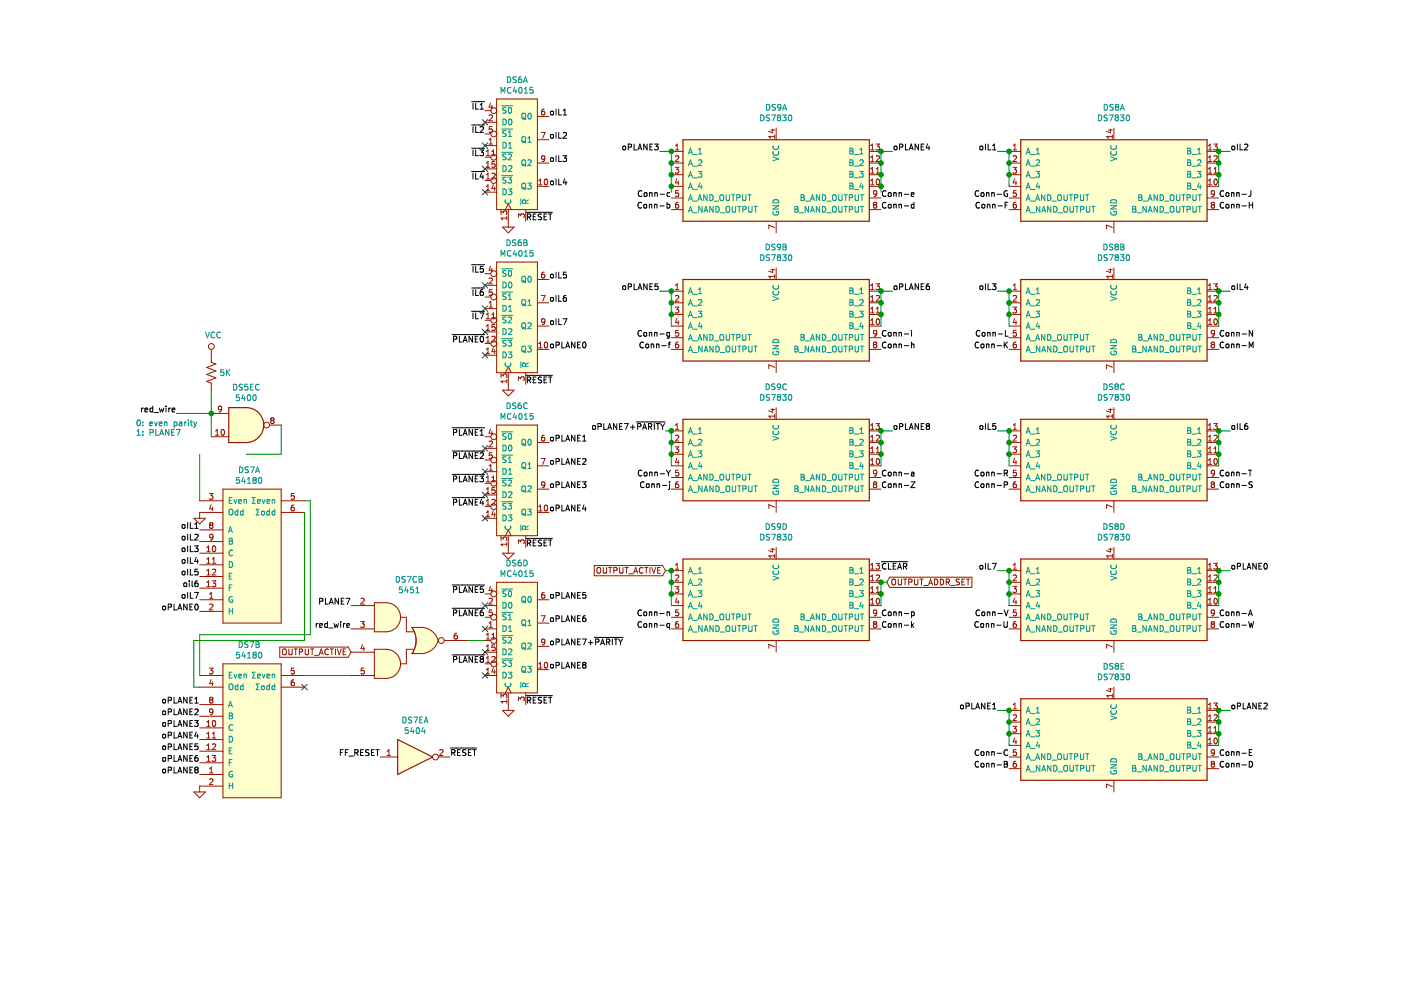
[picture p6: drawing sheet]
EESchema Schematic File Version 4
LIBS:schematic-cache
EELAYER 26 0
EELAYER END
$Descr USLetter 11000 8500
encoding utf-8
Sheet 6 9
Title ""
Date ""
Rev ""
Comp ""
Comment1 ""
Comment2 ""
Comment3 ""
Comment4 ""
$EndDescr
$Comp
L Interface_LineDriver:DS7830 DS8A
U 1 1
P 9050 1500
F 0 "DS8A" H 9050 2078 50  0000 C CNN
F 1 "DS7830" H 9050 1987 50  0000 C CNN
F 2 "Package_DIP:DIP-14_W7.62mm" H 9050 900 50  0001 C CNN
F 3 "http://pdf1.alldatasheet.com/datasheet-pdf/view/8473/NSC/DS7830J.html" H 7450 1700 50  0001 C CNN
	1    9050 1500
	1    0    0    -1  
$EndComp
$Comp
L Interface_LineDriver:DS7830 DS8B
U 1 1
P 9050 2700
F 0 "DS8B" H 9050 3278 50  0000 C CNN
F 1 "DS7830" H 9050 3187 50  0000 C CNN
F 2 "Package_DIP:DIP-14_W7.62mm" H 9050 2100 50  0001 C CNN
F 3 "http://pdf1.alldatasheet.com/datasheet-pdf/view/8473/NSC/DS7830J.html" H 7450 2900 50  0001 C CNN
	1    9050 2700
	1    0    0    -1  
$EndComp
$Comp
L Interface_LineDriver:DS7830 DS8C
U 1 1
P 9050 3900
F 0 "DS8C" H 9050 4478 50  0000 C CNN
F 1 "DS7830" H 9050 4387 50  0000 C CNN
F 2 "Package_DIP:DIP-14_W7.62mm" H 9050 3300 50  0001 C CNN
F 3 "http://pdf1.alldatasheet.com/datasheet-pdf/view/8473/NSC/DS7830J.html" H 7450 4100 50  0001 C CNN
	1    9050 3900
	1    0    0    -1  
$EndComp
$Comp
L Interface_LineDriver:DS7830 DS8D
U 1 1
P 9050 5100
F 0 "DS8D" H 9050 5678 50  0000 C CNN
F 1 "DS7830" H 9050 5587 50  0000 C CNN
F 2 "Package_DIP:DIP-14_W7.62mm" H 9050 4500 50  0001 C CNN
F 3 "http://pdf1.alldatasheet.com/datasheet-pdf/view/8473/NSC/DS7830J.html" H 7450 5300 50  0001 C CNN
	1    9050 5100
	1    0    0    -1  
$EndComp
$Comp
L Interface_LineDriver:DS7830 DS8E
U 1 1
P 9050 6300
F 0 "DS8E" H 9050 6878 50  0000 C CNN
F 1 "DS7830" H 9050 6787 50  0000 C CNN
F 2 "Package_DIP:DIP-14_W7.62mm" H 9050 5700 50  0001 C CNN
F 3 "http://pdf1.alldatasheet.com/datasheet-pdf/view/8473/NSC/DS7830J.html" H 7450 6500 50  0001 C CNN
	1    9050 6300
	1    0    0    -1  
$EndComp
$Comp
L Interface_LineDriver:DS7830 DS9A
U 1 1
P 6150 1500
F 0 "DS9A" H 6150 2078 50  0000 C CNN
F 1 "DS7830" H 6150 1987 50  0000 C CNN
F 2 "Package_DIP:DIP-14_W7.62mm" H 6150 900 50  0001 C CNN
F 3 "http://pdf1.alldatasheet.com/datasheet-pdf/view/8473/NSC/DS7830J.html" H 4550 1700 50  0001 C CNN
	1    6150 1500
	1    0    0    -1  
$EndComp
$Comp
L Interface_LineDriver:DS7830 DS9B
U 1 1
P 6150 2700
F 0 "DS9B" H 6150 3278 50  0000 C CNN
F 1 "DS7830" H 6150 3187 50  0000 C CNN
F 2 "Package_DIP:DIP-14_W7.62mm" H 6150 2100 50  0001 C CNN
F 3 "http://pdf1.alldatasheet.com/datasheet-pdf/view/8473/NSC/DS7830J.html" H 4550 2900 50  0001 C CNN
	1    6150 2700
	1    0    0    -1  
$EndComp
$Comp
L Interface_LineDriver:DS7830 DS9C
U 1 1
P 6150 3900
F 0 "DS9C" H 6150 4478 50  0000 C CNN
F 1 "DS7830" H 6150 4387 50  0000 C CNN
F 2 "Package_DIP:DIP-14_W7.62mm" H 6150 3300 50  0001 C CNN
F 3 "http://pdf1.alldatasheet.com/datasheet-pdf/view/8473/NSC/DS7830J.html" H 4550 4100 50  0001 C CNN
	1    6150 3900
	1    0    0    -1  
$EndComp
$Comp
L Interface_LineDriver:DS7830 DS9D
U 1 1
P 6150 5100
F 0 "DS9D" H 6150 5678 50  0000 C CNN
F 1 "DS7830" H 6150 5587 50  0000 C CNN
F 2 "Package_DIP:DIP-14_W7.62mm" H 6150 4500 50  0001 C CNN
F 3 "http://pdf1.alldatasheet.com/datasheet-pdf/view/8473/NSC/DS7830J.html" H 4550 5300 50  0001 C CNN
	1    6150 5100
	1    0    0    -1  
$EndComp
Wire Wire Line
	8050 1300 8150 1300
Wire Wire Line
	8050 2500 8150 2500
Wire Wire Line
	8050 3700 8150 3700
Wire Wire Line
	8050 4900 8150 4900
Wire Wire Line
	8050 6100 8150 6100
Wire Wire Line
	10050 4900 9950 4900
Wire Wire Line
	10050 3700 9950 3700
Wire Wire Line
	9950 6100 10050 6100
Wire Wire Line
	9950 2500 10050 2500
Wire Wire Line
	10050 1300 9950 1300
Wire Wire Line
	7150 1300 7050 1300
Wire Wire Line
	5150 1300 5250 1300
Wire Wire Line
	5150 2500 5250 2500
Text Label 5250 1700 2    50   ~ 0
Conn-c
Text Label 5250 1800 2    50   ~ 0
Conn-b
Text Label 7050 1800 0    50   ~ 0
Conn-d
Text Label 7050 1700 0    50   ~ 0
Conn-e
Text Label 5250 3000 2    50   ~ 0
Conn-f
Text Label 5250 2900 2    50   ~ 0
Conn-g
Text Label 7050 3000 0    50   ~ 0
Conn-h
Text Label 7050 2900 0    50   ~ 0
Conn-i
Text Label 5250 4200 2    50   ~ 0
Conn-j
Text Label 5250 4100 2    50   ~ 0
Conn-Y
Text Label 7050 4200 0    50   ~ 0
Conn-Z
Text Label 7050 4100 0    50   ~ 0
Conn-a
Text Label 5250 5400 2    50   ~ 0
Conn-q
Text Label 5250 5300 2    50   ~ 0
Conn-n
Text Label 7050 5400 0    50   ~ 0
Conn-k
Text Label 7050 5300 0    50   ~ 0
Conn-p
Text Label 8150 1700 2    50   ~ 0
Conn-G
Text Label 8150 1800 2    50   ~ 0
Conn-F
Text Label 8150 2900 2    50   ~ 0
Conn-L
Text Label 8150 3000 2    50   ~ 0
Conn-K
Text Label 8150 4100 2    50   ~ 0
Conn-R
Text Label 8150 4200 2    50   ~ 0
Conn-P
Text Label 8150 5300 2    50   ~ 0
Conn-V
Text Label 8150 5400 2    50   ~ 0
Conn-U
Text Label 8150 6500 2    50   ~ 0
Conn-C
Text Label 8150 6600 2    50   ~ 0
Conn-B
Text Label 9950 1700 0    50   ~ 0
Conn-J
Text Label 9950 1800 0    50   ~ 0
Conn-H
Text Label 9950 2900 0    50   ~ 0
Conn-N
Text Label 9950 3000 0    50   ~ 0
Conn-M
Text Label 9950 4100 0    50   ~ 0
Conn-T
Text Label 9950 4200 0    50   ~ 0
Conn-S
Text Label 9950 5300 0    50   ~ 0
Conn-A
Text Label 9950 5400 0    50   ~ 0
Conn-W
Text Label 9950 6500 0    50   ~ 0
Conn-E
Text Label 9950 6600 0    50   ~ 0
Conn-D
Wire Wire Line
	7150 2500 7050 2500
Wire Wire Line
	7150 3700 7050 3700
Wire Wire Line
	5200 4900 5250 4900
Wire Wire Line
	5200 3700 5250 3700
Text GLabel 7100 5000 2    50   Input ~ 0
OUTPUT_ADDR_SET
Wire Wire Line
	8150 1300 8150 1400
Wire Wire Line
	8150 2500 8150 2600
Wire Wire Line
	8150 3700 8150 3800
Wire Wire Line
	8150 4900 8150 5000
Wire Wire Line
	8150 6100 8150 6200
Wire Wire Line
	9950 6100 9950 6200
Wire Wire Line
	9950 4900 9950 5000
Wire Wire Line
	9950 3700 9950 3800
Wire Wire Line
	9950 2500 9950 2600
Wire Wire Line
	9950 1300 9950 1400
Wire Wire Line
	5250 2500 5250 2600
Wire Wire Line
	7050 2500 7050 2600
Wire Wire Line
	7050 3800 7050 3900
Wire Wire Line
	5250 4900 5250 5000
Wire Wire Line
	5250 3700 5250 3800
Wire Wire Line
	7050 1300 7050 1400
Wire Wire Line
	5250 1300 5250 1400
$Comp
L schematic-rescue:MC4015-ken-library DS6A
U 1 1
P 3950 1150
F 0 "DS6A" H 3925 1615 50  0000 C CNN
F 1 "MC4015" H 3925 1524 50  0000 C CNN
F 2 "" H 3900 1500 50  0001 C CNN
F 3 "" H 3900 1500 50  0001 C CNN
	1    3950 1150
	1    0    0    -1  
$EndComp
$Comp
L schematic-rescue:MC4015-ken-library DS6B
U 1 1
P 3950 2550
F 0 "DS6B" H 3925 3015 50  0000 C CNN
F 1 "MC4015" H 3925 2924 50  0000 C CNN
F 2 "" H 3900 2900 50  0001 C CNN
F 3 "" H 3900 2900 50  0001 C CNN
	1    3950 2550
	1    0    0    -1  
$EndComp
$Comp
L schematic-rescue:MC4015-ken-library DS6C
U 1 1
P 3950 3950
F 0 "DS6C" H 3925 4415 50  0000 C CNN
F 1 "MC4015" H 3925 4324 50  0000 C CNN
F 2 "" H 3900 4300 50  0001 C CNN
F 3 "" H 3900 4300 50  0001 C CNN
	1    3950 3950
	1    0    0    -1  
$EndComp
$Comp
L schematic-rescue:MC4015-ken-library DS6D
U 1 1
P 3950 5300
F 0 "DS6D" H 3925 5765 50  0000 C CNN
F 1 "MC4015" H 3925 5674 50  0000 C CNN
F 2 "" H 3900 5650 50  0001 C CNN
F 3 "" H 3900 5650 50  0001 C CNN
	1    3950 5300
	1    0    0    -1  
$EndComp
NoConn ~ 3650 1050
NoConn ~ 3650 1250
NoConn ~ 3650 1450
NoConn ~ 3650 1650
NoConn ~ 3650 2450
NoConn ~ 3650 2650
NoConn ~ 3650 2850
NoConn ~ 3650 3050
NoConn ~ 3650 3850
NoConn ~ 3650 4050
NoConn ~ 3650 4250
NoConn ~ 3650 4450
NoConn ~ 3650 5200
NoConn ~ 3650 5400
NoConn ~ 3650 5600
NoConn ~ 3650 5800
$Comp
L power:GND #PWR?
U 1 1
P 3850 6050
F 0 "#PWR?" H 3850 5800 50  0001 C CNN
F 1 "GND" H 3855 5877 50  0001 C CNN
F 2 "" H 3850 6050 50  0001 C CNN
F 3 "" H 3850 6050 50  0001 C CNN
	1    3850 6050
	1    0    0    -1  
$EndComp
$Comp
L power:GND #PWR?
U 1 1
P 3850 4700
F 0 "#PWR?" H 3850 4450 50  0001 C CNN
F 1 "GND" H 3855 4527 50  0001 C CNN
F 2 "" H 3850 4700 50  0001 C CNN
F 3 "" H 3850 4700 50  0001 C CNN
	1    3850 4700
	1    0    0    -1  
$EndComp
$Comp
L power:GND #PWR?
U 1 1
P 3850 3300
F 0 "#PWR?" H 3850 3050 50  0001 C CNN
F 1 "GND" H 3855 3127 50  0001 C CNN
F 2 "" H 3850 3300 50  0001 C CNN
F 3 "" H 3850 3300 50  0001 C CNN
	1    3850 3300
	1    0    0    -1  
$EndComp
$Comp
L power:GND #PWR?
U 1 1
P 3850 1900
F 0 "#PWR?" H 3850 1650 50  0001 C CNN
F 1 "GND" H 3855 1727 50  0001 C CNN
F 2 "" H 3850 1900 50  0001 C CNN
F 3 "" H 3850 1900 50  0001 C CNN
	1    3850 1900
	1    0    0    -1  
$EndComp
Text Label 4000 1900 0    50   ~ 0
~RESET~
Text Label 4000 3300 0    50   ~ 0
~RESET~
Text Label 4000 4700 0    50   ~ 0
~RESET~
Text Label 4000 6050 0    50   ~ 0
~RESET~
Text Label 3650 950  2    50   ~ 0
~IL1~
Text Label 3650 1150 2    50   ~ 0
~IL2~
Text Label 3650 1350 2    50   ~ 0
~IL3~
Text Label 3650 1550 2    50   ~ 0
~IL4~
Text Label 3650 2350 2    50   ~ 0
~IL5~
Text Label 3650 2550 2    50   ~ 0
~IL6~
Text Label 3650 2750 2    50   ~ 0
~IL7~
Text Label 3650 2950 2    50   ~ 0
~PLANE0~
Text Label 3650 3750 2    50   ~ 0
~PLANE1~
Text Label 3650 3950 2    50   ~ 0
~PLANE2~
Text Label 3650 4150 2    50   ~ 0
~PLANE3~
Text Label 3650 4350 2    50   ~ 0
~PLANE4~
Text Label 3650 5100 2    50   ~ 0
~PLANE5~
Text Label 3650 5300 2    50   ~ 0
~PLANE6~
Text Label 3650 5700 2    50   ~ 0
~PLANE8~
Text Label 4200 1000 0    50   ~ 0
oIL1
Text Label 4200 1200 0    50   ~ 0
oIL2
Text Label 4200 1400 0    50   ~ 0
oIL3
Text Label 4200 1600 0    50   ~ 0
oIL4
Text Label 4200 2400 0    50   ~ 0
oIL5
Text Label 4200 2600 0    50   ~ 0
oIL6
Text Label 4200 2800 0    50   ~ 0
oIL7
Text Label 4200 3000 0    50   ~ 0
oPLANE0
Text Label 4200 3800 0    50   ~ 0
oPLANE1
Text Label 4200 4000 0    50   ~ 0
oPLANE2
Text Label 4200 4200 0    50   ~ 0
oPLANE3
Text Label 4200 4400 0    50   ~ 0
oPLANE4
Text Label 4200 5150 0    50   ~ 0
oPLANE5
Text Label 4200 5350 0    50   ~ 0
oPLANE6
Text Label 4200 5550 0    50   ~ 0
oPLANE7+~PARITY~
Text Label 4200 5750 0    50   ~ 0
oPLANE8
Wire Wire Line
	2150 4300 2100 4300
Text Label 1200 4550 2    50   ~ 0
oIL1
Text Label 1200 4650 2    50   ~ 0
oIL2
Text Label 1200 4750 2    50   ~ 0
oIL3
Text Label 1200 4850 2    50   ~ 0
oIL4
Text Label 1200 4950 2    50   ~ 0
oIL5
Text Label 1200 5050 2    50   ~ 0
oil6
Text Label 1200 5150 2    50   ~ 0
oIL7
Text Label 1200 5250 2    50   ~ 0
oPLANE0
Text Label 1200 6050 2    50   ~ 0
oPLANE1
Text Label 1200 6150 2    50   ~ 0
oPLANE2
Text Label 1200 6250 2    50   ~ 0
oPLANE3
Text Label 1200 6350 2    50   ~ 0
oPLANE4
Text Label 1200 6450 2    50   ~ 0
oPLANE5
Text Label 1200 6550 2    50   ~ 0
oPLANE6
Text Label 1200 6650 2    50   ~ 0
oPLANE8
NoConn ~ 2100 5900
$Comp
L power:GND #PWR?
U 1 1
P 1200 4400
F 0 "#PWR?" H 1200 4150 50  0001 C CNN
F 1 "GND" H 1205 4227 50  0001 C CNN
F 2 "" H 1200 4400 50  0001 C CNN
F 3 "" H 1200 4400 50  0001 C CNN
	1    1200 4400
	1    0    0    -1  
$EndComp
$Comp
L 74xx:74LS00 DS5E
U 3 1
P 1600 3650
F 0 "DS5E" H 1600 3975 50  0000 C CNN
F 1 "5400" H 1600 3884 50  0000 C CNN
F 2 "" H 1600 3650 50  0001 C CNN
F 3 "http://www.ti.com/lit/gpn/sn74ls00" H 1600 3650 50  0001 C CNN
	3    1600 3650
	1    0    0    -1  
$EndComp
Wire Wire Line
	1200 3900 1200 4300
Wire Wire Line
	1000 3550 1300 3550
Wire Wire Line
	1300 3550 1300 3350
Text Label 1000 3550 2    50   ~ 0
red_wire
$Comp
L Device:R_US R?
U 1 1
P 1300 3200
F 0 "R?" H 1368 3246 50  0001 L CNN
F 1 "5K" H 1368 3200 50  0000 L CNN
F 2 "" V 1340 3190 50  0001 C CNN
F 3 "~" H 1300 3200 50  0001 C CNN
	1    1300 3200
	1    0    0    -1  
$EndComp
$Comp
L power:VCC #PWR?
U 1 1
P 1300 3050
F 0 "#PWR?" H 1300 2900 50  0001 C CNN
F 1 "VCC" H 1317 3223 50  0000 C CNN
F 2 "" H 1300 3050 50  0001 C CNN
F 3 "" H 1300 3050 50  0001 C CNN
	1    1300 3050
	1    0    0    -1  
$EndComp
$Comp
L schematic-rescue:54180-ken-library DS7B
U 1 1
P 1650 6100
AR Path="/5C4D3B34" Ref="DS7B"  Part="1" 
AR Path="/5C491D75/5C4D3B34" Ref="DS7B"  Part="1" 
F 0 "DS7B" H 1625 6665 50  0000 C CNN
F 1 "54180" H 1625 6574 50  0000 C CNN
F 2 "" H 1300 6250 50  0001 C CNN
F 3 "" H 1300 6250 50  0001 C CNN
	1    1650 6100
	1    0    0    -1  
$EndComp
$Comp
L schematic-rescue:54180-ken-library DS7A
U 1 1
P 1650 4600
AR Path="/5C4D3D97" Ref="DS7A"  Part="1" 
AR Path="/5C491D75/5C4D3D97" Ref="DS7A"  Part="1" 
F 0 "DS7A" H 1625 5165 50  0000 C CNN
F 1 "54180" H 1625 5074 50  0000 C CNN
F 2 "" H 1300 4750 50  0001 C CNN
F 3 "" H 1300 4750 50  0001 C CNN
	1    1650 4600
	1    0    0    -1  
$EndComp
$Comp
L 74xx:74LS51 DS7C
U 2 1
P 3000 5500
F 0 "DS7C" H 3000 6025 50  0000 C CNN
F 1 "5451" H 3000 5934 50  0000 C CNN
F 2 "" H 3000 5500 50  0001 C CNN
F 3 "http://www.ti.com/lit/ds/symlink/sn74ls51.pdf" H 3000 5500 50  0001 C CNN
	2    3000 5500
	1    0    0    -1  
$EndComp
Text Label 2500 5400 2    50   ~ 0
red_wire
Text Label 2500 5200 2    50   ~ 0
PLANE7
Wire Wire Line
	3500 5500 3650 5500
Wire Wire Line
	1300 3550 1300 3750
Connection ~ 1300 3550
Wire Wire Line
	2100 5800 2500 5800
Wire Wire Line
	2100 4400 2100 5500
Wire Wire Line
	1150 5500 1150 5900
Wire Wire Line
	2150 4300 2150 5450
Wire Wire Line
	2150 5450 1200 5450
Wire Wire Line
	1150 5900 1200 5900
$Comp
L power:GND #PWR?
U 1 1
P 1200 6750
F 0 "#PWR?" H 1200 6500 50  0001 C CNN
F 1 "GND" H 1205 6577 50  0001 C CNN
F 2 "" H 1200 6750 50  0001 C CNN
F 3 "" H 1200 6750 50  0001 C CNN
	1    1200 6750
	1    0    0    -1  
$EndComp
Text Notes 650  3750 0    50   ~ 0
0: even parity\n1: PLANE7
Text Label 5150 1300 2    50   ~ 0
oPLANE3
Text Label 5150 2500 2    50   ~ 0
oPLANE5
Text Label 5200 3700 2    50   ~ 0
oPLANE7+~PARITY~
Text Label 7150 1300 0    50   ~ 0
oPLANE4
Text Label 7050 4900 0    50   ~ 0
~CLEAR~
Wire Wire Line
	7100 5000 7050 5000
Wire Wire Line
	7050 5200 7050 5100
Connection ~ 7050 5000
Connection ~ 7050 5100
Wire Wire Line
	7050 5100 7050 5000
Text Label 7150 3700 0    50   ~ 0
oPLANE8
Wire Wire Line
	7050 3800 7050 3700
Connection ~ 7050 3800
Connection ~ 7050 3700
Text Label 7150 2500 0    50   ~ 0
oPLANE6
Connection ~ 8150 1300
Connection ~ 8150 1400
Wire Wire Line
	8150 1400 8150 1500
Connection ~ 8150 1500
Wire Wire Line
	8150 1500 8150 1600
Connection ~ 8150 2500
Connection ~ 8150 2600
Wire Wire Line
	8150 2600 8150 2700
Connection ~ 8150 2700
Wire Wire Line
	8150 2700 8150 2800
Connection ~ 8150 3700
Connection ~ 8150 3800
Wire Wire Line
	8150 3800 8150 3900
Connection ~ 8150 3900
Wire Wire Line
	8150 3900 8150 4000
Connection ~ 8150 4900
Connection ~ 8150 5000
Wire Wire Line
	8150 5000 8150 5100
Connection ~ 8150 5100
Wire Wire Line
	8150 5100 8150 5200
Connection ~ 8150 6100
Connection ~ 8150 6200
Wire Wire Line
	8150 6200 8150 6300
Connection ~ 8150 6300
Wire Wire Line
	8150 6300 8150 6400
Connection ~ 9950 1300
Connection ~ 9950 1400
Wire Wire Line
	9950 1400 9950 1500
Connection ~ 9950 1500
Wire Wire Line
	9950 1500 9950 1600
Connection ~ 9950 2500
Connection ~ 9950 2600
Wire Wire Line
	9950 2600 9950 2700
Connection ~ 9950 2700
Wire Wire Line
	9950 2700 9950 2800
Connection ~ 9950 3700
Connection ~ 9950 3800
Wire Wire Line
	9950 3800 9950 3900
Connection ~ 9950 3900
Wire Wire Line
	9950 3900 9950 4000
Connection ~ 9950 4900
Connection ~ 9950 5000
Wire Wire Line
	9950 5000 9950 5100
Connection ~ 9950 5100
Wire Wire Line
	9950 5100 9950 5200
Connection ~ 9950 6100
Connection ~ 9950 6200
Wire Wire Line
	9950 6200 9950 6300
Connection ~ 9950 6300
Wire Wire Line
	9950 6300 9950 6400
Text Label 8050 1300 2    50   ~ 0
oIL1
Text Label 8050 2500 2    50   ~ 0
oIL3
Text Label 8050 3700 2    50   ~ 0
oIL5
Text Label 8050 4900 2    50   ~ 0
oIL7
Text Label 8050 6100 2    50   ~ 0
oPLANE1
Text Label 10050 1300 0    50   ~ 0
oIL2
Text Label 10050 2500 0    50   ~ 0
oIL4
Text Label 10050 3700 0    50   ~ 0
oIL6
Text Label 10050 4900 0    50   ~ 0
oPLANE0
Text Label 10050 6100 0    50   ~ 0
oPLANE2
$Comp
L 74xx:74LS04 DS7E?
U 1 1
P 3050 6500
AR Path="/5C4B0072/5BF8B101" Ref="DS7E?"  Part="1" 
AR Path="/5C491D75/5BF8B101" Ref="DS7E"  Part="1" 
F 0 "DS7E" H 3050 6817 50  0000 C CNN
F 1 "5404" H 3050 6726 50  0000 C CNN
F 2 "" H 3050 6500 50  0001 C CNN
F 3 "http://www.ti.com/lit/gpn/sn74LS04" H 3050 6500 50  0001 C CNN
	1    3050 6500
	1    0    0    -1  
$EndComp
Text Label 3350 6500 0    50   ~ 0
~RESET~
Text Label 2750 6500 2    50   ~ 0
FF_RESET
Text GLabel 5200 4900 0    50   Input ~ 0
OUTPUT_ACTIVE
Text GLabel 2500 5600 0    50   Input ~ 0
OUTPUT_ACTIVE
Wire Wire Line
	1600 3900 1900 3900
Wire Wire Line
	1900 3900 1900 3650
Connection ~ 5250 1300
Connection ~ 5250 1400
Wire Wire Line
	5250 1400 5250 1500
Connection ~ 5250 1500
Wire Wire Line
	5250 1500 5250 1600
Connection ~ 5250 1600
Wire Wire Line
	5250 1600 5250 1650
Connection ~ 5250 2500
Connection ~ 5250 2600
Wire Wire Line
	5250 2600 5250 2700
Connection ~ 5250 2700
Wire Wire Line
	5250 2700 5250 2800
Connection ~ 5250 3700
Connection ~ 5250 3800
Wire Wire Line
	5250 3800 5250 3900
Connection ~ 5250 3900
Wire Wire Line
	5250 3900 5250 4000
Connection ~ 5250 4900
Connection ~ 5250 5000
Wire Wire Line
	5250 5000 5250 5100
Connection ~ 5250 5100
Wire Wire Line
	5250 5100 5250 5200
Connection ~ 7050 1300
Connection ~ 7050 1400
Wire Wire Line
	7050 1400 7050 1500
Connection ~ 7050 1500
Wire Wire Line
	7050 1500 7050 1600
Connection ~ 7050 1600
Wire Wire Line
	7050 1600 7050 1650
Connection ~ 7050 2500
Connection ~ 7050 2600
Wire Wire Line
	7050 2600 7050 2700
Connection ~ 7050 2700
Wire Wire Line
	7050 2700 7050 2800
Connection ~ 7050 3900
Wire Wire Line
	7050 3900 7050 4000
Wire Wire Line
	1200 5450 1200 5800
Wire Wire Line
	2100 5500 1150 5500
$EndSCHEMATC
